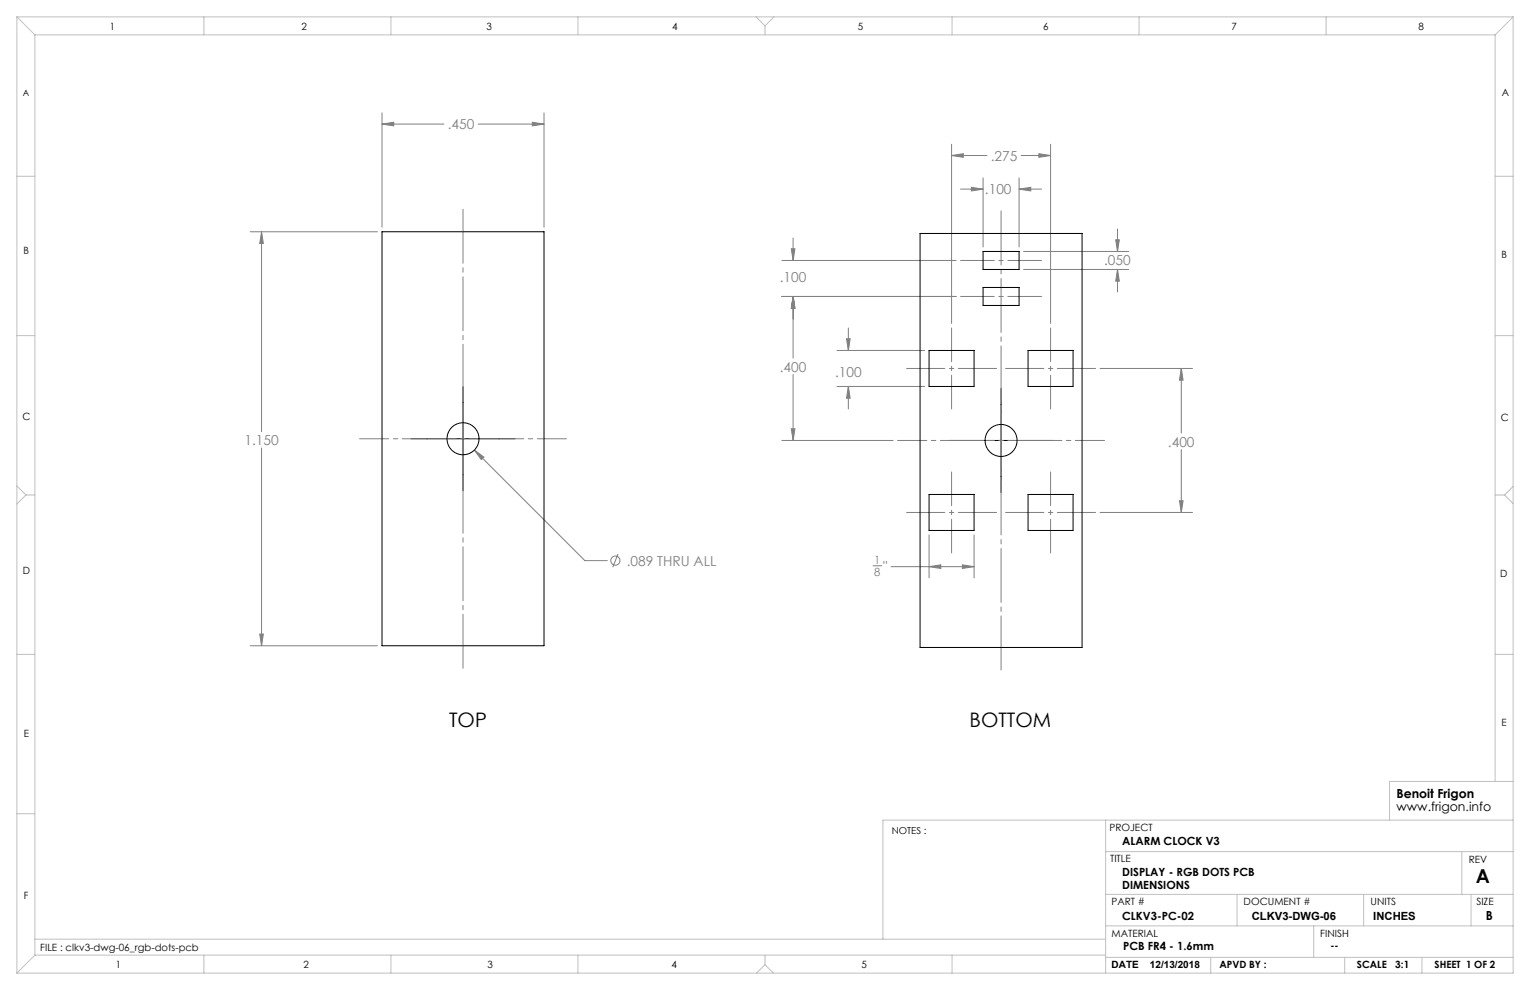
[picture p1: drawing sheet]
<svg xmlns="http://www.w3.org/2000/svg" width="432mm" height="279mm" viewBox="0 0 432 279" stroke-linecap="round" stroke-linejoin="round" font-family="sans-serif">
<g fill="none" stroke="#808080" stroke-width=".28">
<path d="M107.8 35l3.3-.5v1zM107.8 31.8v32.3M107.8 35h17.5M135 35h18.5M150.2 34.5l3.3 .5-3.3 .5zM153.5 31.8v32.3M268.6 40.7v50.6M268.6 43.9h9.9M268.6 43.9l3.3-.5v1zM271.1 53.4h6.3M274.1 52.9l3.3 .5-3.3 .5zM277.4 50.2v19.5"/>
<path d="M287.6 50.2v19.5M287.6 53.4h6.4M287.6 53.4l3.3-.5v1zM288.2 43.9h8.3M293.2 43.4l3.3 .5-3.3 .5zM296.5 40.7v50.6M70.6 65.4h35.9M73.8 65.4l.5 3.3h-1zM73.8 65.4v56.4M220.7 73.5h49.1M223.3 70.2h1l-.5 3.3zM223.8 67.2v6.3"/>
<path d="M288.9 71h29.7M288.9 76h29.7M314.9 67.7h1l-.5 3.3zM315.4 76l.5 3.4h-1zM315.4 64.6v6.4M315.4 76v6.4M220.7 83.7h49.1M223.8 83.7l.5 3.3h-1zM223.8 83.7v17.4M236.2 98.9h24.7M238.9 95.6h1l-.5 3.3zM239.4 92.6v6.3"/>
<path d="M223.8 105.7v18.6M236.2 109.1h24.7M239.4 109.1v6.3M239.4 109.1l.5 3.3h-1zM310.5 104h26.1M333.4 104l.5 3.3h-1zM333.4 104v18.2M73.8 126.5v55.7M133.9 127l31.2 31.2h6.3M133.9 127l2.7 2-.8 .7zM220.7 124.3h31.3M223.3 121h1l-.5 3.3z"/>
<path d="M333.4 126.9v17.7M174.4 156.4l-1.5 3.7M246.4 159.7h2.5M251.5 159.9h23.4M262.2 151v12.1M262.2 159.9l3.3-.5v1zM271.6 159.4l3.3 .5-3.3 .5zM274.9 151v12.1M310.5 144.6h26.1M332.9 141.3h1l-.5 3.3zM73.3 178.9h1l-.5 3.3zM70.6 182.2h35.9"/>
<circle cx="173.7" cy="158.2" r="1.29"/>
</g>
<path d="M130.7 109.1v29.4M282.5 109.6v29.4M116 123.8h29.4M267.8 124.3h29.4" fill="none" stroke="#000" stroke-width=".28"/>
<path d="M130.7 59.1v129.5M282.5 189.1v-129.6" fill="none" stroke="#808080" stroke-width=".28" stroke-dasharray="15.2 1.3 1.3 1.3"/>
<path d="M159.9 123.8h-58.4M311.7 124.3h-58.4" fill="none" stroke="#808080" stroke-width=".28" stroke-dasharray="15.2 1.3 1.3 1.3" stroke-dashoffset="7"/>
<path d="M255.9 104h25.4M309.2 104h-25.4M255.9 144.6h25.4M309.2 144.6h-25.4" fill="none" stroke="#808080" stroke-width=".28" stroke-dasharray="15.2 1.3 1.3 1.3" stroke-dashoffset="4.4"/>
<path d="M294 73.5h-22.9M268.6 92.6v22.8M294 83.7h-22.9M296.5 92.6v22.8M296.5 133.2v22.9M268.6 156.1v-22.9" fill="none" stroke="#808080" stroke-width=".28" stroke-dasharray="15.2 1.3 1.3 1.3" stroke-dashoffset="5.7"/>
<g fill="none" stroke="#c0c0c0" stroke-width=".28">
<path d="M4.8 4.8l5 5M4.8 4.8h422.2M4.8 4.8v269.8M9.8 9.8h412.2M9.8 9.8v259.8M57.5 4.8v5M110.3 4.8v5M163.1 4.8v5M213.4 4.8l2.5 2.5M215.9 7.3v2.5M218.4 4.8l-2.5 2.5M268.7 4.8v5"/>
<path d="M321.5 4.8v5M374.3 4.8v5M422 9.8v210.7M427 4.8l-5 5M427 4.8v269.8h-422.2M4.8 49.7h5M422 49.7h5M4.8 94.7h5M422 94.7h5M4.8 137.1l2.5 2.6M7.3 139.7l-2.5 2.6M7.3 139.7h2.5"/>
<path d="M422 139.7h2.6M424.6 139.7l2.4 2.4M427 137.3l-2.4 2.4M4.8 184.7h5M422 184.7h5M4.8 229.7h5M312 231.5v43.1M427 231.5h-177.8v33.6M427 220.5h-34.8v11M312 240.3h115M312 252.4h115M349.1 252.4v8.9"/>
<path d="M384.9 252.4v8.9M412.6 240.3v12.1M415.2 252.4v8.9M9.8 265.1h302.2M9.8 269.6l-5 5M9.8 269.6h302.2M57.5 269.6v5M110.3 269.6v5M163.1 269.6v5M215.9 272.2l-2.4 2.4M215.9 272.2l2.4 2.4M215.9 269.6v2.6"/>
<path d="M268.7 269.6v5M312 270.2h115M312 261.3h115M341.7 270.2v4.4M370.8 261.3v8.9M379.5 270.2v4.4M401.3 270.2v4.4"/>
</g>
<path d="M73.8 65.4l.5 3.3h-1zM73.3 178.9h1l-.5 3.3zM150.2 34.5l3.3 .5-3.3 .5zM107.8 35l3.3-.5v1zM133.9 127l1.9 2.7 .8-.7zM332.9 141.3h1l-.5 3.3zM333.4 104l.5 3.3h-1zM293.2 43.4l3.3 .5-3.3 .5zM268.6 43.9l3.3-.5v1zM239.4 109.1l.5 3.3h-1zM238.9 95.6h1l-.5 3.3zM271.6 159.4l3.3 .5-3.3 .5zM262.2 159.9l3.3-.5v1zM223.8 83.7l.5 3.3h-1zM223.3 121h1l-.5 3.3zM223.3 70.2h1l-.5 3.3zM223.8 83.7l.5 3.3h-1zM274.1 52.9l3.3 .5-3.3 .5zM287.6 53.4l3.3-.5v1zM314.9 67.7h1l-.5 3.3zM315.4 76l.5 3.4h-1z" fill="#808080"/>
<g fill="none" stroke="#000" stroke-width=".28">
<path d="M107.8 65.4h45.7v116.8h-45.7zM259.7 65.9h45.7v116.8h-45.7zM277.4 71h10.2v5h-10.2zM262.2 98.9h12.7v10.2h-12.7zM277.4 81.1h10.2v5.1h-10.2zM290.1 98.9h12.7v10.2h-12.7zM262.2 139.5h12.7v10.2h-12.7zM290.1 139.5h12.7v10.2h-12.7z"/>
<circle cx="130.7" cy="123.8" r="4.5"/>
<circle cx="282.5" cy="124.3" r="4.5"/>
</g>
<g font-size="5.6">
<text x="126.7" y="205.3">TOP</text>
<text x="273.6" y="205.3">BOTTOM</text>
</g>
<text font-size="5.4" x="416.5" y="249.1">A</text>
<g font-size="3.9" fill="#808080">
<text x="126.4" y="36.5">.450</text>
<text x="279.6" y="45.4">.275</text>
<text x="278" y="54.8">.100</text>
<text x="311.6" y="74.9">.050</text>
<text x="220.1" y="79.7">.100</text>
<text x="220.1" y="104.8">.400</text>
<text x="235.7" y="106.3">.100</text>
<text x="69" y="125.6">1.150</text>
<text x="329.6" y="126">.400</text>
<text x="176.9" y="159.7">.089 THRU ALL</text>
<text x="249.2" y="161.2">&quot;</text>
</g>
<g font-size="3.5">
<text x="394.1" y="225.3">Benoit Frigon</text>
<text x="394.1" y="228.8">www.frigon.info</text>
<text x="419.3" y="259.7">B</text>
</g>
<g font-size="3.2" fill="#808080">
<text x="246.7" y="159.2">1</text>
<text x="246.7" y="162.4">8</text>
</g>
<g font-size="3.2">
<text x="316.7" y="238.4">ALARM CLOCK V3</text>
<text x="316.7" y="247.3">DISPLAY - RGB DOTS PCB</text>
<text x="316.7" y="250.8">DIMENSIONS</text>
<text x="316.7" y="259.7">CLKV3-PC-02</text>
<text x="353.3" y="259.7">CLKV3-DWG-06</text>
<text x="387.6" y="259.7">INCHES</text>
<text x="317" y="268.2">PCB FR4 - 1.6mm</text>
</g>
<g font-size="2.8">
<text x="31" y="8.5">1</text>
<text x="85.1" y="8.5">2</text>
<text x="137.3" y="8.5">3</text>
<text x="189.7" y="8.5">4</text>
<text x="242.1" y="8.5">5</text>
<text x="294.4" y="8.5">6</text>
<text x="347.6" y="8.5">7</text>
<text x="400.3" y="8.5">8</text>
<text x="423.8" y="27.2">A</text>
<text x="6.7" y="71.8">B</text>
<text x="423.8" y="72.8">B</text>
<text x="6.4" y="118.6">C</text>
<text x="423.5" y="118.9">C</text>
<text x="6.5" y="162.1">D</text>
<text x="423.4" y="163">D</text>
<text x="6.7" y="207.9">E</text>
<text x="423.7" y="204.9">E</text>
<text x="313.1" y="234.6">PROJECT</text>
<text x="313.3" y="243.2">TITLE</text>
<text x="414.5" y="243.6">REV</text>
<text x="6.7" y="253.8">F</text>
<text x="313.7" y="255.3">PART #</text>
<text x="351" y="255.3">DOCUMENT #</text>
<text x="386.8" y="255.3">UNITS</text>
<text x="416.7" y="255.3">SIZE</text>
<text x="11.4" y="268.4">FILE : clkv3-dwg-06_rgb-dots-pcb</text>
<text x="313.7" y="264.6">MATERIAL</text>
<text x="372.6" y="264.5">FINISH</text>
<text x="375.5" y="267.9">--</text>
<text x="32.7" y="273.3">1</text>
<text x="85.7" y="273.3">2</text>
<text x="137.6" y="273.3">3</text>
<text x="189.6" y="273.3">4</text>
<text x="243.2" y="273.2">5</text>
<text x="313.7" y="273.3">DATE</text>
<text x="324.5" y="273.3">12/13/2018</text>
<text x="344.1" y="273.1">APVD BY :</text>
<text x="383" y="273.1">SCALE</text>
<text x="393.8" y="273.1">3:1</text>
<text x="404.9" y="273.1">SHEET 1 OF 2</text>
</g>
<text font-size="2.7" x="251.7" y="235.2">NOTES :</text>
<text font-size="2.5" x="6.4" y="27">A</text>
</svg>
